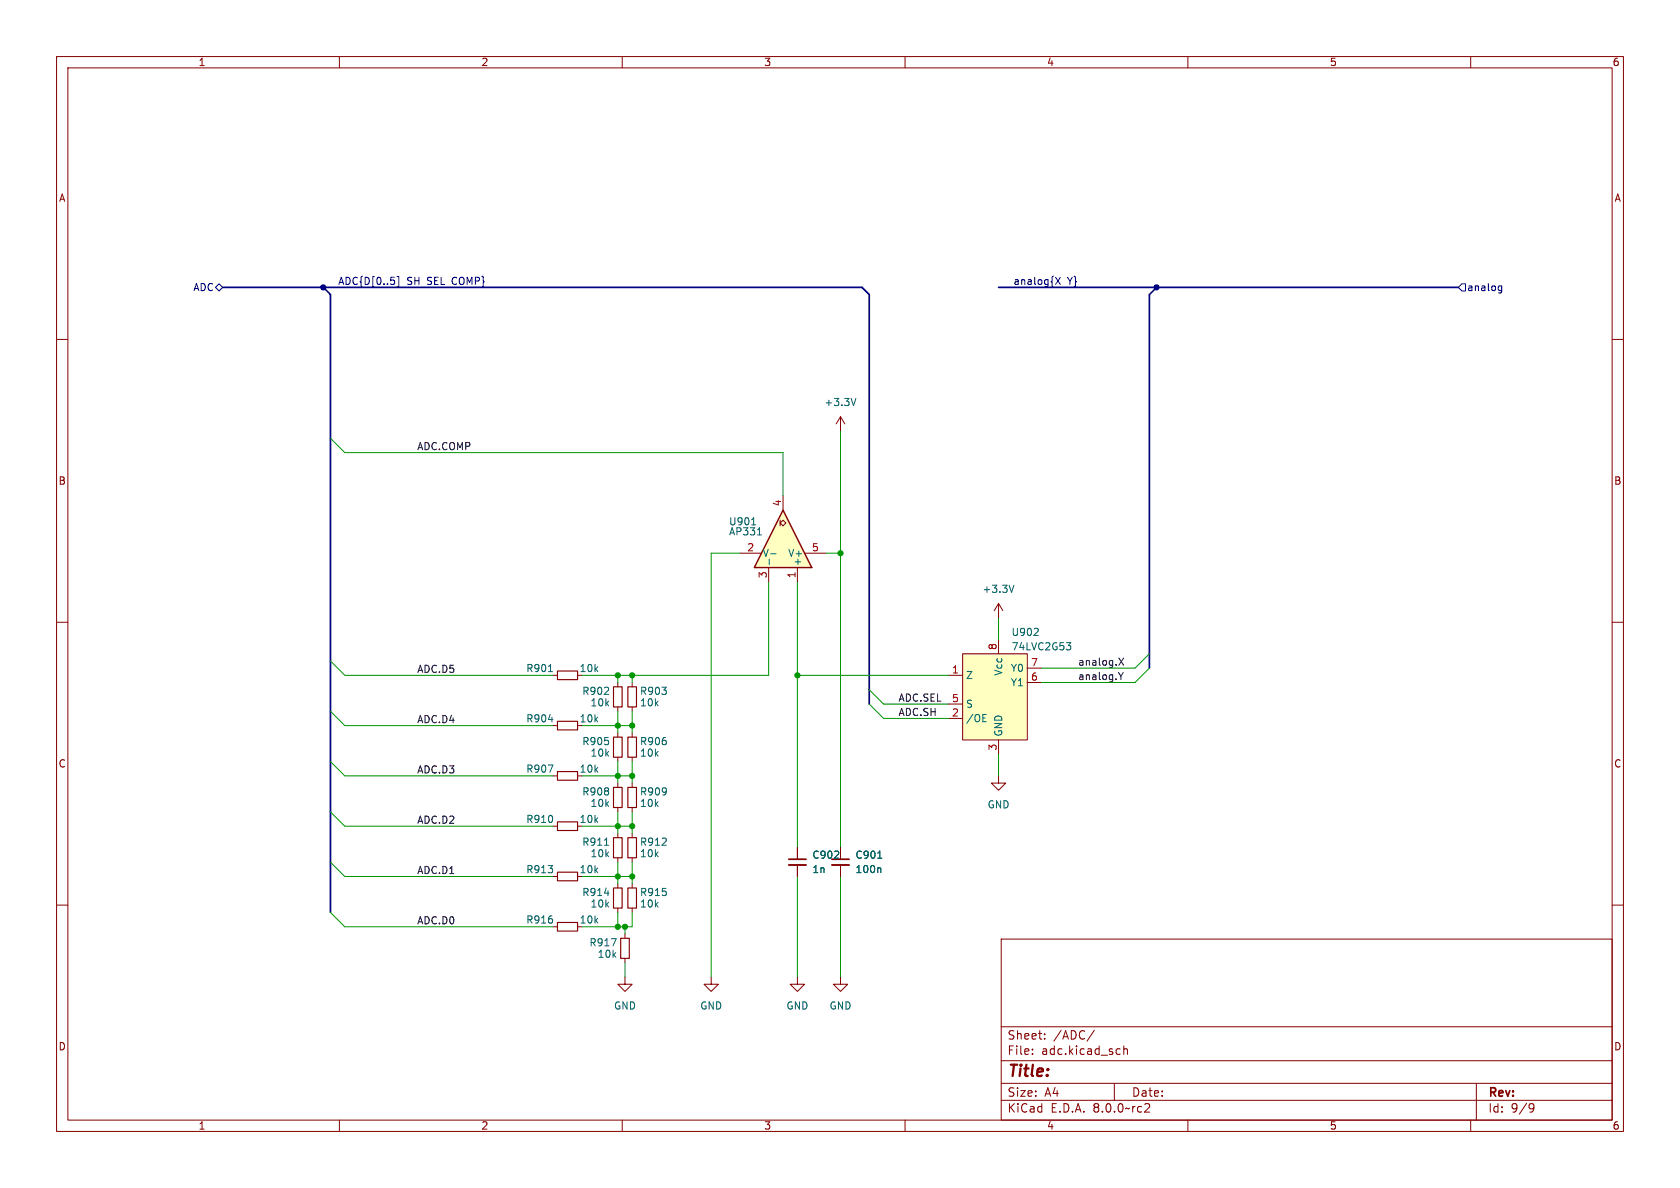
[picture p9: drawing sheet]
<svg xmlns="http://www.w3.org/2000/svg" width="297mm" height="210mm" viewBox="0 0 297 210" stroke-linecap="round" stroke-linejoin="round" font-family="sans-serif">
<g fill="none" stroke="#840000" stroke-width=".18">
<path d="M10 10h277v190h-277zM12 12h273v186h-273zM60 10v2M110 10v2M160 10v2M210 10v2M260 10v2M10 60h2M285 60h2M10 110h2M176.5 106.7l-.7 1.3M176.5 106.7v2.5"/>
<path d="M176.5 106.7l.8 1.3M285 110h2M109.2 129.5v.8M109.2 133.9v.7M10 160h2M111.8 147.3v.8M111.8 151.6v.8M111.8 156.2v.8M141 149.9v2M141 152.9v2M148.6 149.9v2M148.6 152.9v2"/>
<path d="M285 160h2M110.5 172.7v1.3h1.3l-1.3 1.3-1.3-1.3h1.3M111.8 160.5v.8M125.7 172.7v1.3h1.3l-1.3 1.3-1.2-1.3h1.2M141 172.7v1.3h1.2l-1.2 1.3-1.3-1.3h1.3M148.6 172.7v1.3h1.3l-1.3 1.3-1.3-1.3h1.3M177 166h108v32h-108zM60 198v2M110 198v2M160 198v2M177 194.5h108M177 191.5h108"/>
<path d="M177 187.5h108M177 181.5h108M182.5 186.3v.1M182.5 185.5v.1M184.7 183.6v.1M184.7 182.8v.1M193.5 182.1l-1.3 2M197 191.5v3M197.9 185.4l.1 .1M198 186.3l-.1 .1M198.7 184.9v1.5M198.7 185.5l.2-.1 .3 .1 .1 .9"/>
<path d="M202.6 195.1l.5 .1 .1 .3-.9 1.1h.9M210 198v2M260 198v2M261 191.5v6.5M270.6 195.1l.5 .1a.99 .99 0 0 1-.4 1.4h-.2M271.2 195.7l-.3 .3h-.3"/>
</g>
<path d="M179.3 103.4l-.5 1.3M155.2 151.7h.7M155.5 153.4l.2 .2v.7" fill="none" stroke="#006464" stroke-width=".18"/>
<path d="M139.4 152.9h3.1M147.1 152.9h3" fill="none" stroke="#840000" stroke-width=".33"/>
<path d="M139.4 151.9h3.1M147.1 151.9h3" fill="none" stroke="#840000" stroke-width=".3"/>
<path d="M108.5 130.3h1.5v3.6h-1.5zM111 148.1h1.5v3.5h-1.5zM111 157h1.5v3.5h-1.5z" fill="none" stroke="#840000" stroke-width=".2"/>
<path d="M138.4 90.2l5.1 10.1h-10.2z" fill="#ffffc2"/>
<path d="M138.4 90.2l5.1 10.1h-10.2z" fill="none" stroke="#840000" stroke-width=".25"/>
<g fill="none" stroke="#840000" stroke-width=".18">
<path d="M148.6 73.7l-.8 1.2M148.6 73.7v2.5M148.6 73.7l.8 1.2M130.8 97.8h3.8M137.9 91.9v.6l.5-.6 .5 .6-.5 .5-.5-.5v.5M138.4 87.6v2.6M142.2 97.8h3.8M97.8 119.4h.8M135.9 100.3v2.6M141 100.3v2.6M97.8 137.2h.8M97.8 128.3h.8"/>
<path d="M109.2 120.7v.7M109.2 125v.7M176.5 137.2v1.2h1.3l-1.3 1.3-1.2-1.3h1.2M97.8 146.1h.8M97.8 154.9h.8M109.2 147.3v.8M109.2 151.6v.8M109.2 156.2v.8M97.8 163.8h.8M109.2 160.5v.8M110.5 165.1v.8M110.5 169.4v.8"/>
</g>
<path d="M151.3 70.4l-.4 1.3M132.9 92.8h.7M133.9 94.6h.7M136 98.8v1M136.2 97.9h1M97 118.7h.7M96.9 135.2h.9l-.6 1.3M97 127.2h.8M106.9 157.9h.8M106.9 149.4h.7M108.1 165.9h.8l-.5 1.3" fill="none" stroke="#006464" stroke-width=".18"/>
<path d="M98.6 118.6h3.5v1.5h-3.5zM98.6 136.4h3.5v1.5h-3.5zM98.6 127.5h3.5v1.5h-3.5zM108.5 121.4h1.5v3.6h-1.5zM98.6 145.3h3.5v1.5h-3.5zM98.6 154.2h3.5v1.5h-3.5zM108.5 157h1.5v3.5h-1.5zM108.5 148.1h1.5v3.5h-1.5zM98.6 163.1h3.5v1.5h-3.5zM109.7 165.9h1.6v3.5h-1.6z" fill="none" stroke="#840000" stroke-width=".2"/>
<path d="M170.2 115.6h11.4v15.2h-11.4z" fill="#ffffc2"/>
<g fill="none" stroke="#840000" stroke-width=".18">
<path d="M167.6 119.4h2.6M170.2 115.6h11.4v15.2h-11.4zM176.5 113v2.6M181.6 118.1h2.5M109.2 138.4v.8M111.8 120.7v.7M111.8 125v.7M111.8 129.5v.8M111.8 133.9v.7M111.8 138.4v.8M167.6 127h2.6M167.6 124.5h2.6"/>
<path d="M176.5 130.8v2.6M181.6 120.7h2.5M109.2 142.7v.8M111.8 142.7v.8M141 149.9v2M141 152.9v2M148.6 149.9v2M148.6 152.9v2"/>
</g>
<path d="M182.8 112.3h.8M183.5 111.2v.4M188.5 113.6h.8l-.4 .5 .3 .1 .1 .4-.2 .3h-.4M173.8 127.6h.6M173.8 126.3h.6M155.2 151.7h.7M155.5 153.4l.2 .2v.7" fill="none" stroke="#006464" stroke-width=".18"/>
<path d="M108.5 139.2h1.5v3.5h-1.5zM111 139.2h1.5v3.5h-1.5zM111 121.4h1.5v3.6h-1.5zM111 130.3h1.5v3.6h-1.5z" fill="none" stroke="#840000" stroke-width=".2"/>
<path d="M38.1 50.8l.6-.6 .7 .6-.7 .6zM69.7 49.6v.6M70.2 48.9h.3v1.8h-.3M186.6 49l.9 1.3M187.5 49l-.9 1.3M258.4 50.2h.7v1.2h-.7l-.6-.6zM265 51.3h.5M265 50.6h.5M265.5 50.5v1.1l-.1 .1-.3 .1" fill="none" stroke="#000084" stroke-width=".18"/>
<path d="M197.7 118.9l.5 .6M197.8 116.3l.8 1.3M198.2 119.5v.6M198.6 118.9l-.4 .6M198.6 116.3l-.8 1.3" fill="none" stroke="#0f0f0f" stroke-width=".18"/>
<path d="M39.4 50.8h113l1.3 1.3v72.4M57.1 50.8l1.3 1.3v109.2M176.5 50.8h81.3M204.5 50.8l-1.3 1.3v66" fill="none" stroke="#000084" stroke-width=".3"/>
<g fill="none" stroke="#009600" stroke-width=".18">
<path d="M58.4 77.5l2.6 2.5h77.4v7.6M148.6 76.2v73.7M130.8 97.8h-5.1v74.9M146 97.8h2.6M58.4 116.8l2.6 2.6h36.8M109.2 119.4v1.3M111.8 119.4v1.3M135.9 102.9v16.5h-33M141 119.4h26.6M141 102.9v47M176.5 109.2v3.8M203.2 115.6l-2.5 2.5h-16.6"/>
<path d="M203.2 118.1l-2.5 2.6h-16.6M58.4 134.6l2.6 2.6h36.8M58.4 125.7l2.6 2.6h36.8M102.9 137.2h8.9M102.9 128.3h8.9M109.2 125.7v3.8M109.2 134.6v3.8M111.8 125.7v3.8M111.8 134.6v3.8M153.7 121.9l2.5 2.6h11.4M153.7 124.5l2.5 2.5h11.4M176.5 133.4v3.8"/>
<path d="M58.4 143.5l2.6 2.6h36.8M58.4 152.4l2.6 2.5h36.8M102.9 146.1h8.9M102.9 154.9h8.9M109.2 143.5v3.8M109.2 152.4v3.8M111.8 143.5v3.8M111.8 152.4v3.8M141 154.9v17.8M148.6 154.9v17.8M58.4 161.3l2.6 2.5h36.8M109.2 161.3v2.5"/>
<path d="M110.5 163.8v1.3M110.5 170.2v2.5M111.8 161.3v2.5h-8.9"/>
</g>
<g fill="#000084" stroke="#000084" stroke-width=".18">
<circle cx="204.5" cy="50.8" r=".46"/>
<circle cx="57.1" cy="50.8" r=".46"/>
</g>
<g fill="#009600" stroke="#009600" stroke-width=".18">
<circle cx="110.5" cy="163.8" r=".46"/>
<circle cx="109.2" cy="163.8" r=".46"/>
<circle cx="111.8" cy="154.9" r=".46"/>
<circle cx="109.2" cy="154.9" r=".46"/>
<circle cx="111.8" cy="146.1" r=".46"/>
<circle cx="148.6" cy="97.8" r=".46"/>
<circle cx="111.8" cy="119.4" r=".46"/>
<circle cx="109.2" cy="119.4" r=".46"/>
<circle cx="141" cy="119.4" r=".46"/>
<circle cx="111.8" cy="137.2" r=".46"/>
<circle cx="109.2" cy="137.2" r=".46"/>
<circle cx="109.2" cy="128.3" r=".46"/>
<circle cx="111.8" cy="128.3" r=".46"/>
<circle cx="109.2" cy="146.1" r=".46"/>
</g>
<text font-size="2.8" fill="#840000" x="178" y="190.9">Title:</text>
<g font-size="2.1" fill="#840000">
<text x="178" y="184">Sheet:</text>
<text x="186.2" y="184">/ADC/</text>
<text x="178" y="186.7">File:</text>
<text x="184.1" y="186.7">adc.kicad_sch</text>
<text x="178" y="196.9">KiCad</text>
<text x="178" y="194.1">Size:</text>
<text x="184.7" y="194.1">A4</text>
<text x="185.7" y="196.9">E.D.A.</text>
<text x="193.3" y="196.9">8.0.0~rc2</text>
<text x="200" y="194.1">Date:</text>
<text x="263" y="194.3">Rev:</text>
<text x="263" y="196.9">Id:</text>
<text x="267.1" y="196.9">9/9</text>
</g>
<g font-size="1.8" fill="#840000">
<text x="35" y="11.9">1</text>
<text x="85" y="11.9">2</text>
<text x="135" y="11.9">3</text>
<text x="185" y="11.9">4</text>
<text x="235" y="11.9">5</text>
<text x="285" y="11.9">6</text>
<text x="10.3" y="35.9">A</text>
<text x="285.3" y="35.9">A</text>
<text x="10.3" y="85.9">B</text>
<text x="285.3" y="85.9">B</text>
<text x="10.3" y="135.9">C</text>
<text x="285.3" y="135.9">C</text>
<text x="10.3" y="185.9">D</text>
<text x="285.3" y="185.9">D</text>
<text x="35" y="199.9">1</text>
<text x="85" y="199.9">2</text>
<text x="135" y="199.9">3</text>
<text x="185" y="199.9">4</text>
<text x="235" y="199.9">5</text>
<text x="285" y="199.9">6</text>
</g>
<g font-size="1.8" fill="#000084">
<text x="34.1" y="51.7">ADC</text>
<text x="59.7" y="50.5">ADC{D[0..5]</text>
<text x="71.9" y="50.5">SH</text>
<text x="75.6" y="50.5">SEL COMP}</text>
<text x="179.1" y="50.5">analog{X</text>
<text x="188.7" y="50.5">Y}</text>
<text x="259.3" y="51.7">analog</text>
</g>
<g font-size="1.8" fill="#006464">
<text x="145.6" y="72">+3.3V</text>
<text x="128.8" y="94.8">AP331</text>
<text x="128.8" y="93.1">U901</text>
<text x="134.7" y="98.7">V-</text>
<text x="139.2" y="98.7">V+</text>
<text x="141.8" y="100.2" transform="rotate(-90 141.8 100.2)">+</text>
<text x="173.6" y="105">+3.3V</text>
<text x="178.7" y="112.6">U902</text>
<text x="92.9" y="119">R901</text>
<text x="102.4" y="119">10k</text>
<text x="177.4" y="119.5" transform="rotate(-90 177.4 119.5)">Vcc</text>
<text x="178.6" y="119">Y0</text>
<text x="178.7" y="115.2">74LVC2G53</text>
<text x="102.8" y="123">R902</text>
<text x="104.3" y="125.1">10k</text>
<text x="113" y="123">R903</text>
<text x="113" y="125.1">10k</text>
<text x="170.7" y="120.2">Z</text>
<text x="170.7" y="125.3">S</text>
<text x="178.6" y="121.5">Y1</text>
<text x="92.9" y="127.9">R904</text>
<text x="102.4" y="127.9">10k</text>
<text x="102.8" y="131.9">R905</text>
<text x="113" y="131.9">R906</text>
<text x="170.7" y="127.9">/OE</text>
<text x="177.4" y="130.3" transform="rotate(-90 177.4 130.3)">GND</text>
<text x="92.9" y="136.8">R907</text>
<text x="102.4" y="136.8">10k</text>
<text x="104.3" y="134">10k</text>
<text x="113" y="134">10k</text>
<text x="102.8" y="140.8">R908</text>
<text x="104.3" y="142.8">10k</text>
<text x="113" y="140.8">R909</text>
<text x="113" y="142.8">10k</text>
<text x="174.5" y="143.1">GND</text>
<text x="92.9" y="145.7">R910</text>
<text x="102.4" y="145.7">10k</text>
<text x="102.8" y="149.7">R911</text>
<text x="113" y="149.7">R912</text>
<text x="92.9" y="154.6">R913</text>
<text x="102.4" y="154.6">10k</text>
<text x="104.3" y="151.7">10k</text>
<text x="113" y="151.7">10k</text>
<text x="143.5" y="152">C902</text>
<text x="143.5" y="154.5">1n</text>
<text x="151.1" y="152">C901</text>
<text x="151.1" y="154.5">100n</text>
<text x="102.8" y="158.6">R914</text>
<text x="104.3" y="160.6">10k</text>
<text x="113" y="158.6">R915</text>
<text x="113" y="160.6">10k</text>
<text x="92.9" y="163.5">R916</text>
<text x="102.4" y="163.5">10k</text>
<text x="104.1" y="167.5">R917</text>
<text x="105.6" y="169.5">10k</text>
<text x="108.5" y="178.7">GND</text>
<text x="123.7" y="178.7">GND</text>
<text x="138.9" y="178.7">GND</text>
<text x="146.6" y="178.7">GND</text>
</g>
<g font-size="1.8" fill="#0f0f0f">
<text x="73.7" y="79.7">ADC.COMP</text>
<text x="73.7" y="119">ADC.D5</text>
<text x="190.5" y="117.8">analog.X</text>
<text x="158.7" y="124.1">ADC.SEL</text>
<text x="190.5" y="120.3">analog.Y</text>
<text x="73.7" y="127.9">ADC.D4</text>
<text x="158.7" y="126.7">ADC.SH</text>
<text x="73.7" y="136.8">ADC.D3</text>
<text x="73.7" y="145.7">ADC.D2</text>
<text x="73.7" y="154.6">ADC.D1</text>
<text x="73.7" y="163.5">ADC.D0</text>
</g>
<g font-size="1.8" fill="#a90000">
<text x="138.2" y="89.6" transform="rotate(-90 138.2 89.6)">4</text>
<text x="132" y="97.5">2</text>
<text x="143.4" y="97.5">5</text>
<text x="135.6" y="102.3" transform="rotate(-90 135.6 102.3)">3</text>
<text x="140.7" y="102.3" transform="rotate(-90 140.7 102.3)">1</text>
<text x="168.2" y="119.1">1</text>
<text x="176.3" y="115" transform="rotate(-90 176.3 115)">8</text>
<text x="182.2" y="117.9">7</text>
<text x="168.2" y="124.2">5</text>
<text x="182.2" y="120.4">6</text>
<text x="168.2" y="126.7">2</text>
<text x="176.3" y="132.8" transform="rotate(-90 176.3 132.8)">3</text>
</g>
</svg>
